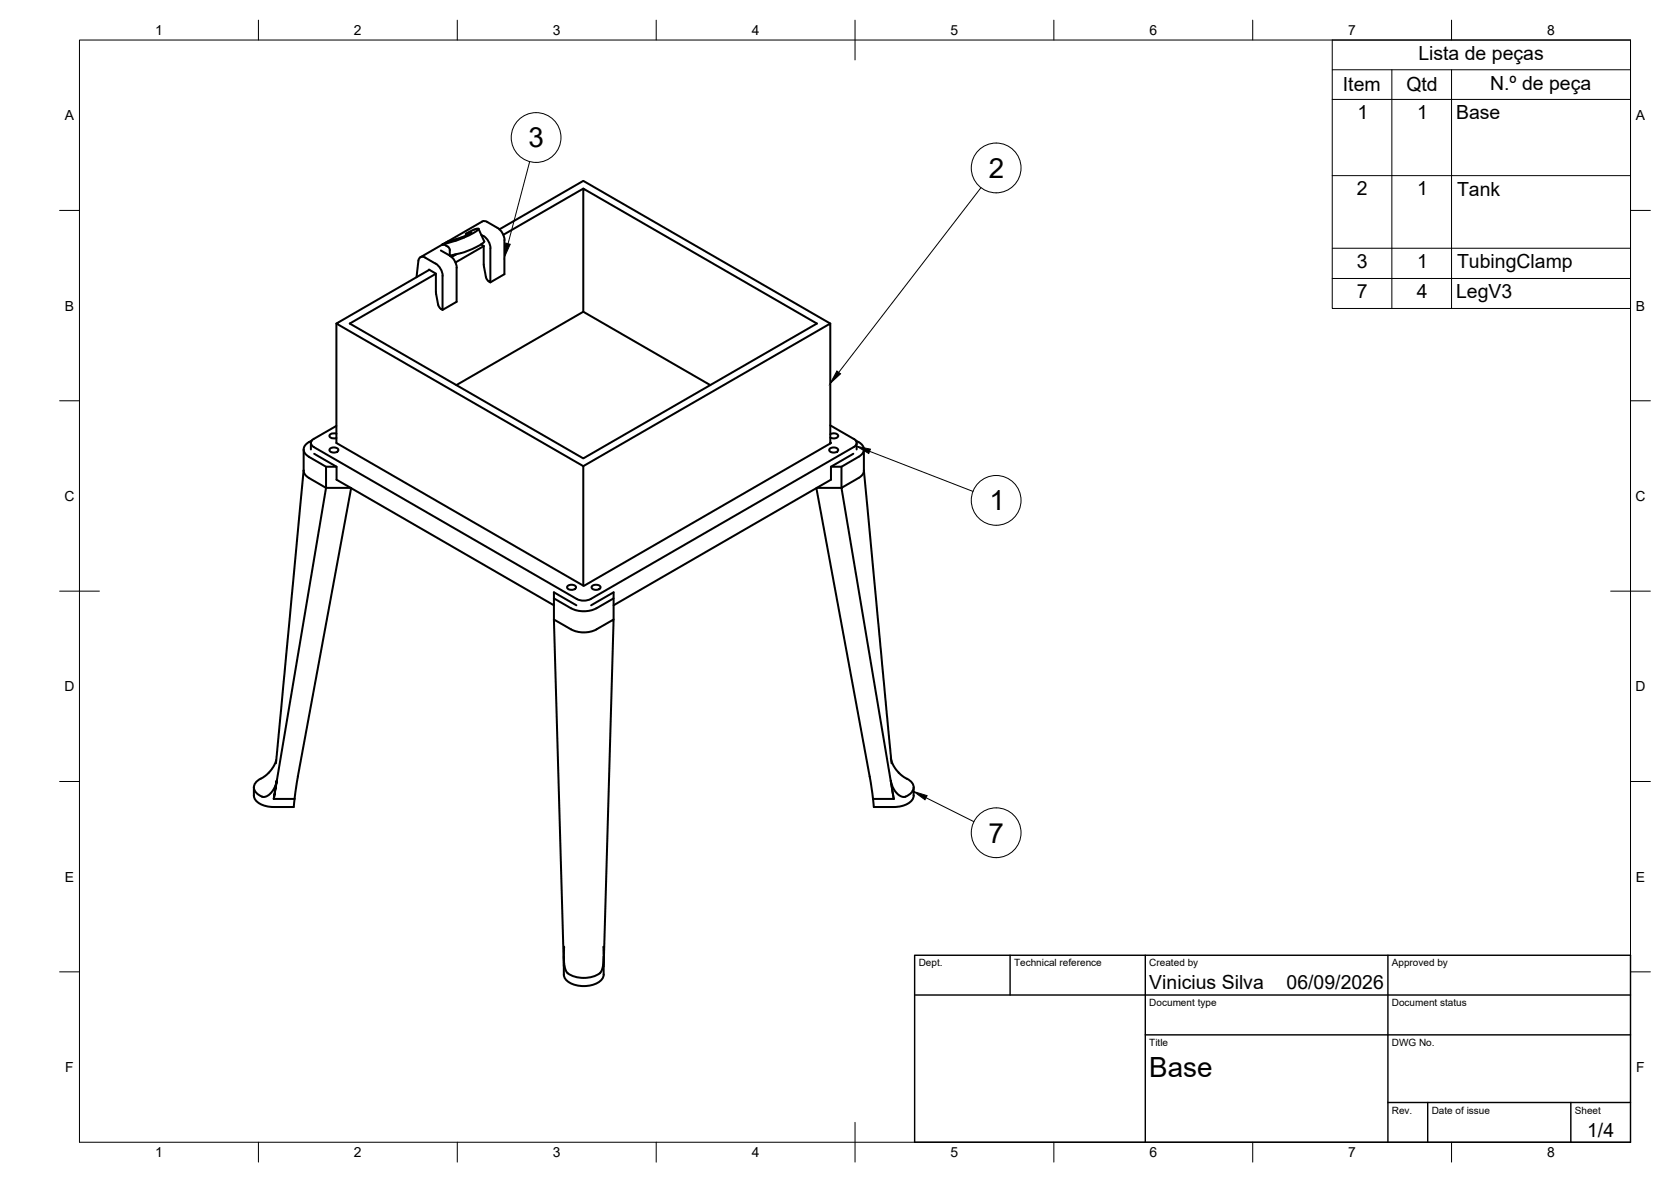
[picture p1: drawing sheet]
<svg xmlns="http://www.w3.org/2000/svg" width="420mm" height="297mm" viewBox="0 0 420 297" stroke-linecap="round" stroke-linejoin="round" font-family="sans-serif">
<!-- layer: Visible -->
<g fill="none" stroke="#000" stroke-width=".51">
<path d="M117.1 58.8l.2 .3M117.1 58.8l1.4-.5-.9 .7-1.6 .7M119.2 57.7l-2.1 1.1M120.3 57.6l-.3-.1-.8 .2M120.3 57.5l1.5 3.1a13.5 13.5 0 0 1-5.4 2.9l-3.3 .7v-1.3M120.4 57.6l-1.2 .9-2.6 1.2-5.5 1.8 1.5-.8 3.4-1M121 59l.5 .3M121.2 55.7l-15.5 9M121.3 55.7l.5-.2 .7 .3a6.8 6.8 0 0 1 3.8 2.8l.6 1.7-.1 8.6-3.5 2.1M121.6 59.3a3.9 3.9 0 0 1 1.7 3.1M125.6 57.6l21.1-12.1 62.1 35.8M146.7 47.4l-20.2 11.6"/>
<path d="M107 64.8a6.7 6.7 0 0 1 3.8 2.8l.5 1.7M107 64.7a1.05 1.05 0 0 0-1.2-.1 1.05 1.05 0 0 0-.6 .9l-.5 4.2M107.8 67.9v-.2l1.8 1.1 .1 5.1 .6 3 .3 .6 .7 .4v-8.6M107.9 67.8l-23.3 13.5 62.1 35.8 62.1-35.8v30.1M109.6 68.8l-21.7 12.5 58.8 33.9 58.7-33.9-58.7-33.9v30.9l-32 18.5M110.8 63l2.3 1.2M111.1 61.5h.1M111.2 61.5a1.96 1.96 0 0 1 1.9 1.4M113.1 64.2a3.9 3.9 0 0 1 1.7 3.1M114.4 64l-.9 .5M114.8 63.9l-1.3 .7M114.8 67.3v8.5l-3.5 2.1"/>
<path d="M120.9 61.4l.7 .4v4.8l.6 3.1 .5 .8 .6 .5v-8.6M121.6 61.9l-7.1 4.1M146.7 78.3l31.9 18.5M84.6 81.3v30l62.2 35.9 62.2-35.9-.2-.1M76.3 113v5.3a2.17 2.17 0 0 0 1.4 1.8M76.3 118.2l-6.9 73.6M77.7 114.8l4.3 2.5h2.6M77.7 111.1a1.93 1.93 0 0 0-1.4 1.8 1.93 1.93 0 0 0 1.4 1.9M78.2 111.3v1.7M78.4 110.7l-.7 .4M78.9 110.3a1.08 1.08 0 0 0-.7 1 1.08 1.08 0 0 0 .7 1l66.1 38.2a3.9 3.9 0 0 0 3.6 0l66.1-38.2a1.08 1.08 0 0 0 .7-1 1.08 1.08 0 0 0-.7-1M79 114l5.6 3.3v3.3l54.7 31.5"/>
<path d="M82 117.3v5.3h6.2M82.9 112.8a1.42 1.42 0 0 1 2.2 .3 1.32 1.32 0 0 1-2.3 0zM84.6 107l-5.7 3.3M84.6 109l-.8-.1a.77 .77 0 0 0-.9 .9l.5 .3h1.2M146.7 117.1v30.1M208.6 112.8a1.42 1.42 0 0 1 2.2 .3 1.32 1.32 0 0 1-2.3 0zM208.8 109.1a1.38 1.38 0 0 1 2 .4 1.38 1.38 0 0 1-2 .5M208.8 106.9l5.9 3.4M211.6 117.3v5.3h-6.2M214.6 114l-5.7 3.3v3.3l-54.6 31.5M215.1 110.7a3 3 0 0 1 2.1 2.2 2.23 2.23 0 0 1-1.3 1.9l-4.3 2.5h-2.7M215.4 111.3v1.7"/>
<path d="M217.2 118.2l7 73.6M217.2 113v5.3M217.2 118.3a2.17 2.17 0 0 1-1.3 1.8M77.7 120.1l4.3 2.5-13.2 78.2 .8-4.6-.5 1.6-.9 1.4-1.1 .9-1.1 .1a2.94 2.94 0 0 1-2.1-2.6 4.6 4.6 0 0 1 2.1-2.2l1.1-.7 1-1.1 .9-1.4 .5-1.2M88.3 122.7l-13.4 72.4M205.3 122.7l13.4 72.4 .8 5.6M215.9 120.1l-4.3 2.5 13.1 78.2M139.3 150.4v5.3M142.7 147.3a1.42 1.42 0 0 1 2.1 .3 1.32 1.32 0 0 1-2.2 0zM143.6 158.2l-4.3-2.5 2.5 87.2M143.6 158.2a7 7 0 0 0 6.4 0l4.3-2.5-2.5 87.2M144.9 152.1l-5.6-3.2v1.5l4.3 2.5a7 7 0 0 0 6.4 0l4.3-2.5v-1.5l-5.7 3.2"/>
<path d="M148.8 147.3a1.42 1.42 0 0 1 2.2 .3 1.32 1.32 0 0 1-2.3 0zM154.3 150.4v5.3M63.8 197.9v2a3.4 3.4 0 0 0 3.1 2.7l1.9 .2h5.1l.2-2.1M74.9 195.1l-.8 5.6M224 190.5l.4 1.4 .8 1.4 1.3 1.4 1.2 .8a2.32 2.32 0 0 1 1.5 3.7l-1.7 1.1h-.5l-.9-.4-.7-.7-.7-1-.7-2 .7 4.6M229.7 197.9v2M229.7 199.9a3.4 3.4 0 0 1-3 2.7l-2 .2h-5l-.2-2.1M68.8 200.8h5.2M219.5 200.8h5.2M141.8 237.9v4.1l.3 1.3 .5 1.1a6.9 6.9 0 0 0 8.5-.2l.6-2.2v-4.1M141.8 240.4v4.5a3.4 3.4 0 0 0 3 2.7 6.7 6.7 0 0 0 6.6-1.6l.4-1.1v-4.5"/>
</g>
<!-- layer: BORDER -->
<g fill="none" stroke="#000" stroke-width=".25">
<path d="M20 10.1h390v276.9h-390zM65 5.1v5M115 5.1v5M165 5.1v5M215 5.1v10M265 5.1v5M315 5.1v5M365 5.1v5M15 52.9h5M410 52.9h5M15 100.7h5M410 100.7h5"/>
<path d="M15 148.6h10M405 148.6h10M15 196.4h5M410 196.4h5M15 244.2h5M410 244.2h5M65 287v5M115 287v5M165 287v5M215 282.1v9.9M265 287v5M315 287v5"/>
<path d="M365 287v5"/>
</g>
<!-- layer: TITLEBLOCK -->
<path d="M230 240.1h180v46.9h-180zM230 250h180M254 240.1v9.9M288 240.1v46.9M349 240.1v46.9M288 260.1h122M349 277.1h61M359 277.1v9.9M395 277.1v9.9" fill="none" stroke="#000" stroke-width=".36"/>
<!-- layer: Parts Lists -->
<path d="M335 10.1h75v67.4h-75zM335 17.5h75M350 17.5v60M365 17.5v60M335 25h75M335 44.1h75M335 62.4h75M335 70h75" fill="none" stroke="#000" stroke-width=".25"/>
<!-- layer: Balloons -->
<g fill="none" stroke="#000" stroke-width=".25">
<circle cx="134.8" cy="34.6" r="6.3"/>
<circle cx="250.5" cy="42.2" r="6.3"/>
<circle cx="250.5" cy="125.7" r="6.3"/>
<circle cx="250.5" cy="209.3" r="6.3"/>
</g>
<!-- layer: 0 -->
<path d="M127.2 61.1l1.1 .3-1.5 3.2zM210.4 93.2l.9 .7-2.6 2.5zM215.4 112.1l3.5 .8-.5 1.1zM229.7 198.9l3.4 1-.5 1.1z" fill="#000" stroke="#000" stroke-width=".25"/>
<path d="M133.2 40.6l-5.5 20.6M246.7 47.2l-35.8 46.4M218.7 113.4l25.9 10.1M232.9 200.5l12 6" fill="none" stroke="#000" stroke-width=".25"/>
<g font-size="7">
<text x="132.9" y="37">3</text>
<text x="248.6" y="44.7">2</text>
<text x="248.8" y="128.3">1</text>
<text x="248.5" y="211.8">7</text>
<text x="289" y="270.6">Base</text>
</g>
<g font-size="4.9">
<text x="356.6" y="15.1">Lista de peças</text>
<text x="337.7" y="23">Item</text>
<text x="353.6" y="22.9">Qtd</text>
<text x="374.7" y="22.5">N.º de peça</text>
<text x="341.3" y="29.9">1</text>
<text x="356.3" y="29.9">1</text>
<text x="366.1" y="30">Base</text>
<text x="341.2" y="49.1">2</text>
<text x="356.3" y="49.1">1</text>
<text x="366.4" y="49.2">Tank</text>
<text x="341.1" y="67.3">3</text>
<text x="356.3" y="67.3">1</text>
<text x="366.4" y="67.4">TubingClamp</text>
<text x="341.1" y="74.9">7</text>
<text x="356.2" y="74.9">4</text>
<text x="366.1" y="75">LegV3</text>
<text x="289" y="248.5">Vinicius Silva</text>
<text x="323.5" y="248.5">06/09/2026</text>
<text x="399.1" y="285.7">1/4</text>
</g>
<g font-size="3.5">
<text x="39" y="8.8">1</text>
<text x="89" y="8.8">2</text>
<text x="139" y="8.8">3</text>
<text x="189" y="8.8">4</text>
<text x="239" y="8.8">5</text>
<text x="289" y="8.8">6</text>
<text x="339" y="8.8">7</text>
<text x="389" y="8.8">8</text>
<text x="16.3" y="30.2">A</text>
<text x="411.3" y="30.2">A</text>
<text x="16.3" y="78">B</text>
<text x="411.3" y="78">B</text>
<text x="16.2" y="125.9">C</text>
<text x="411.2" y="125.9">C</text>
<text x="16.2" y="173.7">D</text>
<text x="411.2" y="173.7">D</text>
<text x="16.3" y="221.6">E</text>
<text x="411.3" y="221.6">E</text>
<text x="16.4" y="269.4">F</text>
<text x="411.4" y="269.4">F</text>
<text x="39" y="290.8">1</text>
<text x="89" y="290.8">2</text>
<text x="139" y="290.8">3</text>
<text x="189" y="290.8">4</text>
<text x="239" y="290.8">5</text>
<text x="289" y="290.8">6</text>
<text x="339" y="290.8">7</text>
<text x="389" y="290.8">8</text>
</g>
<g font-size="2.5">
<text x="231" y="242.9">Dept.</text>
<text x="255" y="242.9">Technical reference</text>
<text x="289" y="242.9">Created by</text>
<text x="350" y="242.9">Approved by</text>
<text x="289" y="252.8">Document type</text>
<text x="350" y="252.8">Document status</text>
<text x="289" y="262.9">Title</text>
<text x="350" y="262.9">DWG No.</text>
<text x="350" y="279.9">Rev.</text>
<text x="360" y="279.9">Date of issue</text>
<text x="396" y="279.9">Sheet</text>
</g>
</svg>
